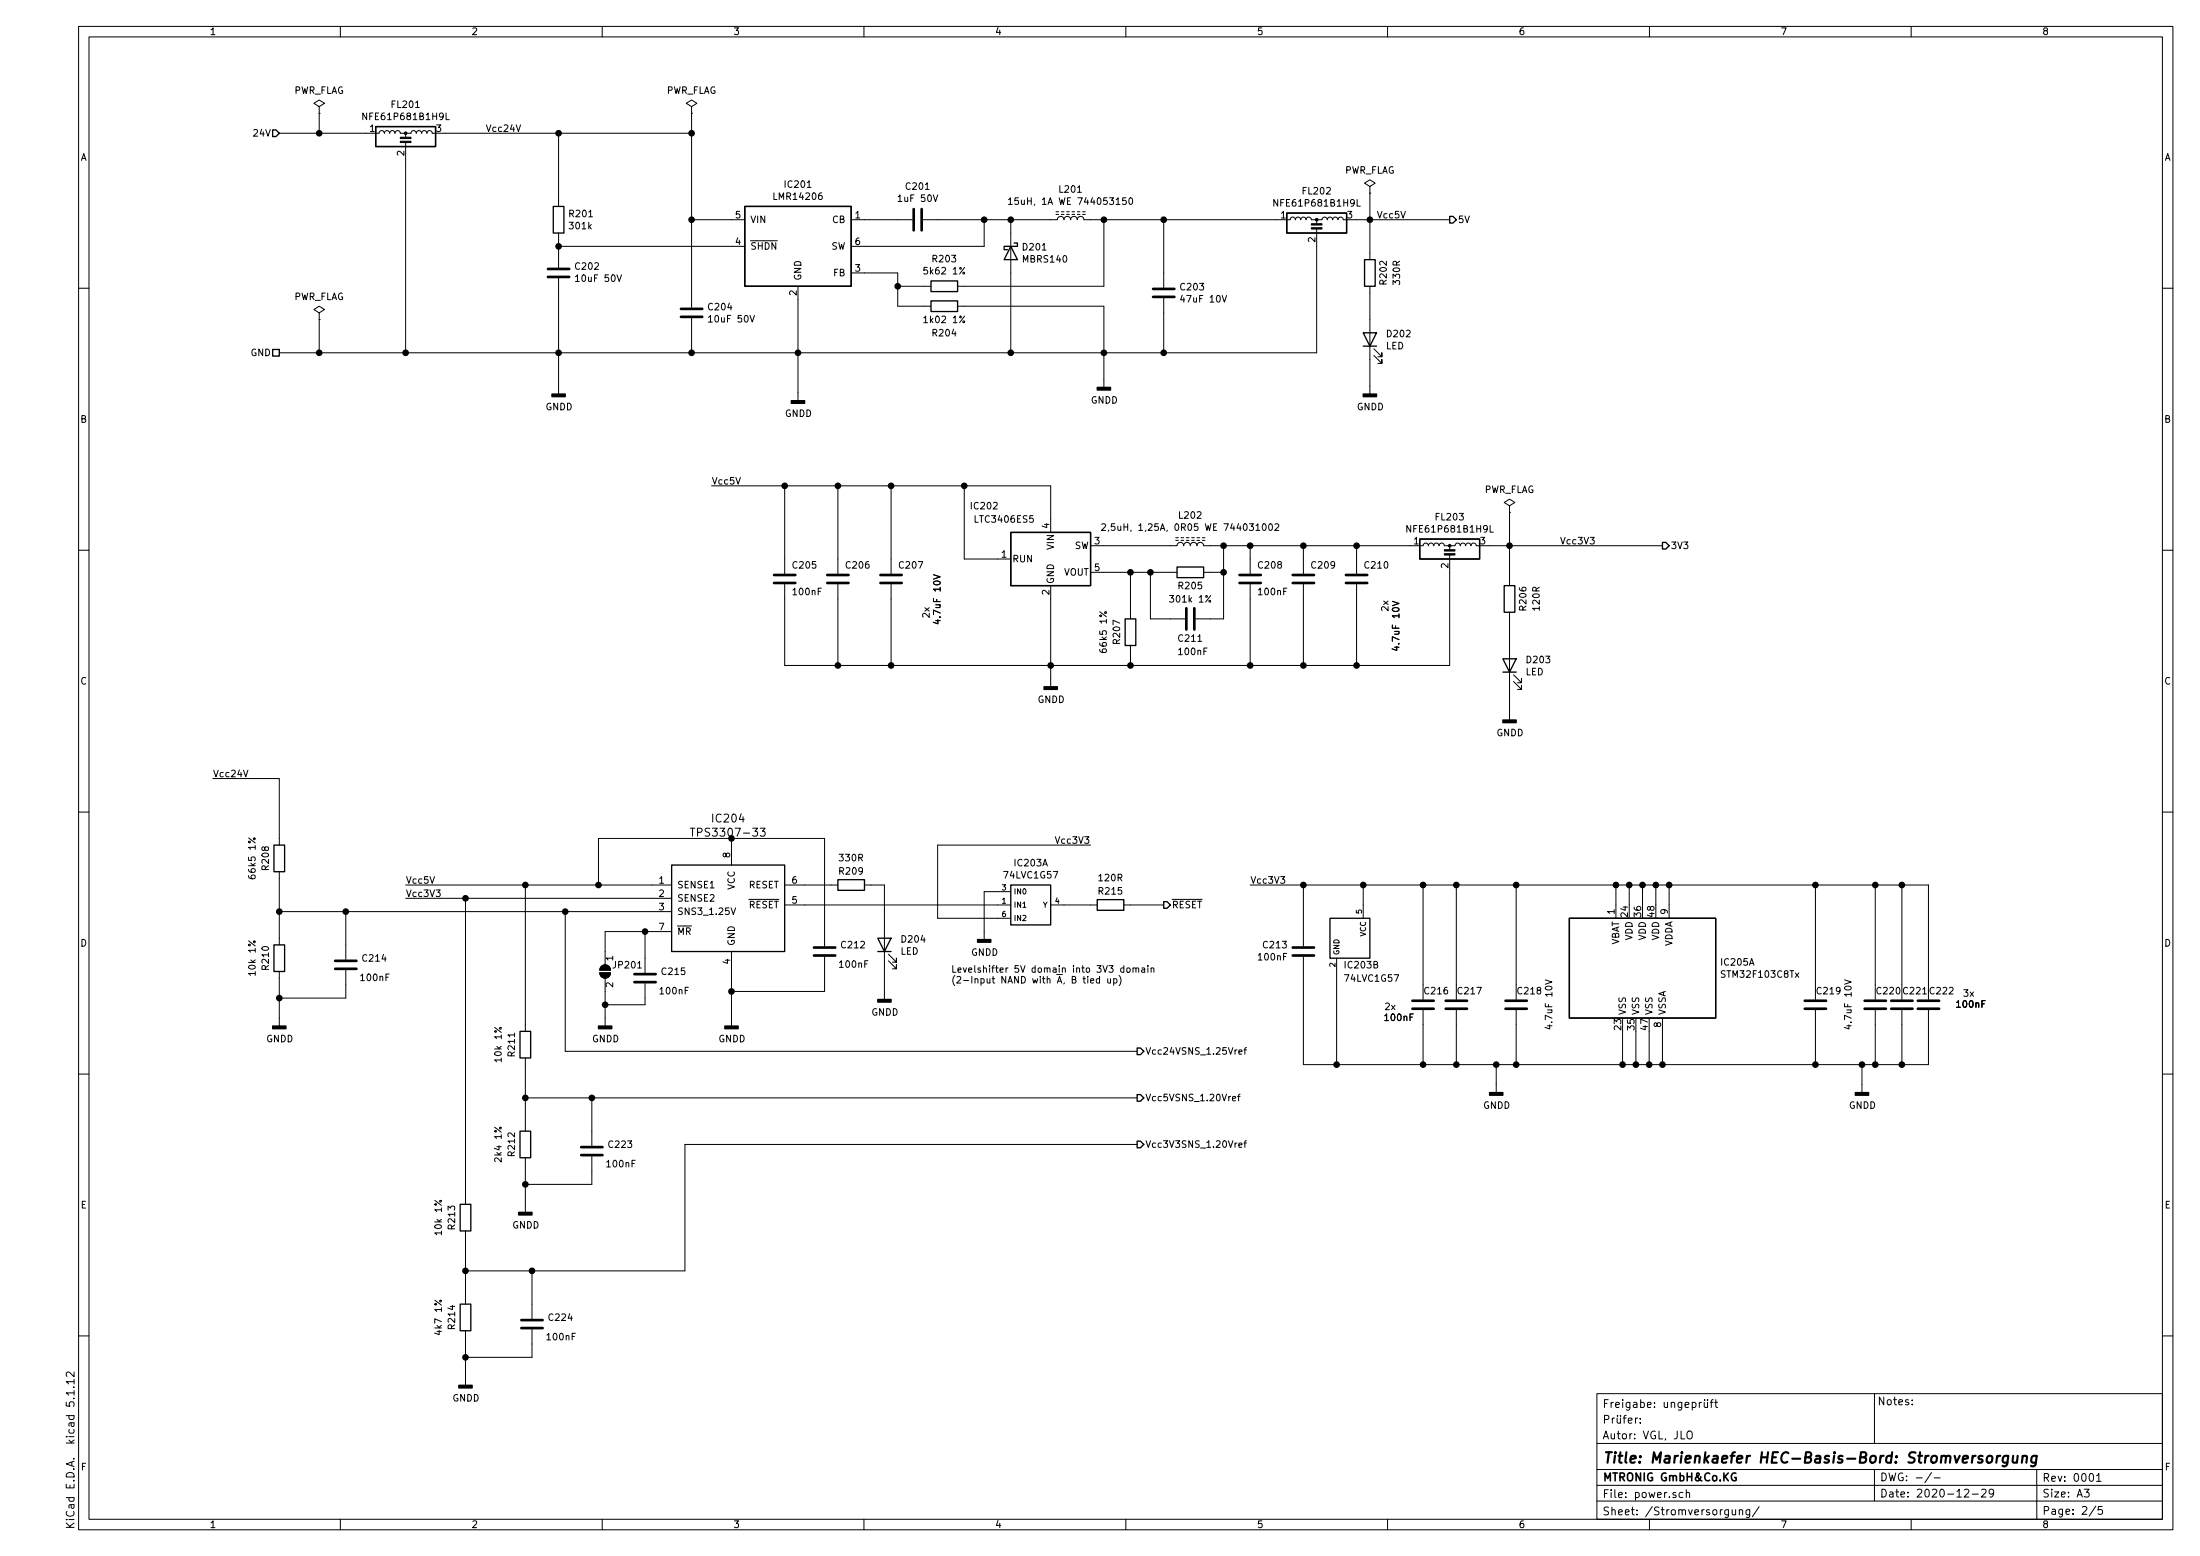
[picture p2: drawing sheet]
EESchema Schematic File Version 4
EELAYER 30 0
EELAYER END
$Descr A3 16535 11693
encoding utf-8
Sheet 2 5
Title "Marienkaefer HEC-Basis-Bord: Stromversorgung"
Date "2020-12-29"
Rev "0001"
Comp "MTRONIG GmbH&Co.KG"
Comment1 "Autor: VGL, JLO"
Comment2 "Prüfer: "
Comment3 "Freigabe: ungeprüft"
Comment4 "-/-"
$EndDescr
$Comp
L Regulator_Switching:LMR14206 IC201
U 1 1
P 6000 1850
F 0 "IC201" H 6000 2317 50  0000 C CNN
F 1 "LMR14206" H 6000 2226 50  0000 C CNN
F 2 "Package_TO_SOT_SMD:SOT-23-6" H 6000 1350 50  0001 C CIN
F 3 "http://www.ti.com/lit/ds/symlink/lmr14206.pdf" H 5600 2300 50  0001 C CNN
	1    6000 1850
	1    0    0    -1  
$EndComp
Text HLabel 2100 1000 0    50   Input ~ 0
24V
Text HLabel 2100 2650 0    50   UnSpc ~ 0
GND
$Comp
L Device:C C204
U 1 1
P 5200 2350
F 0 "C204" H 5315 2396 50  0000 L CNN
F 1 "10uF 50V" H 5315 2305 50  0000 L CNN
F 2 "Capacitor_SMD:C_1206_3216Metric" H 5238 2200 50  0001 C CNN
F 3 "~" H 5200 2350 50  0001 C CNN
	1    5200 2350
	1    0    0    -1  
$EndComp
$Comp
L Device:C C203
U 1 1
P 8750 2200
F 0 "C203" H 8865 2246 50  0000 L CNN
F 1 "47uF 10V" H 8865 2155 50  0000 L CNN
F 2 "Capacitor_SMD:C_1210_3225Metric" H 8788 2050 50  0001 C CNN
F 3 "~" H 8750 2200 50  0001 C CNN
	1    8750 2200
	1    0    0    -1  
$EndComp
$Comp
L Device:C C201
U 1 1
P 6900 1650
F 0 "C201" V 6648 1650 50  0000 C CNN
F 1 "1uF 50V" V 6739 1650 50  0000 C CNN
F 2 "Capacitor_SMD:C_0805_2012Metric" H 6938 1500 50  0001 C CNN
F 3 "~" H 6900 1650 50  0001 C CNN
	1    6900 1650
	0    1    1    0   
$EndComp
$Comp
L Device:R R201
U 1 1
P 4200 1650
F 0 "R201" H 4270 1696 50  0000 L CNN
F 1 "301k" H 4270 1605 50  0000 L CNN
F 2 "Resistor_SMD:R_0603_1608Metric" V 4130 1650 50  0001 C CNN
F 3 "~" H 4200 1650 50  0001 C CNN
	1    4200 1650
	1    0    0    -1  
$EndComp
$Comp
L Device:R R204
U 1 1
P 7100 2300
F 0 "R204" V 7300 2300 50  0000 C CNN
F 1 "1k02 1%" V 7200 2300 50  0000 C CNN
F 2 "Resistor_SMD:R_0603_1608Metric" V 7030 2300 50  0001 C CNN
F 3 "~" H 7100 2300 50  0001 C CNN
	1    7100 2300
	0    1    1    0   
$EndComp
$Comp
L Device:R R203
U 1 1
P 7100 2150
F 0 "R203" V 6893 2150 50  0000 C CNN
F 1 "5k62 1%" V 6984 2150 50  0000 C CNN
F 2 "Resistor_SMD:R_0603_1608Metric" V 7030 2150 50  0001 C CNN
F 3 "~" H 7100 2150 50  0001 C CNN
	1    7100 2150
	0    1    1    0   
$EndComp
$Comp
L Device:D_Schottky D201
U 1 1
P 7600 1900
F 0 "D201" V 7554 1980 50  0000 L CNN
F 1 "MBRS140" V 7645 1980 50  0000 L CNN
F 2 "Diode_SMD:D_SMB" H 7600 1900 50  0001 C CNN
F 3 "~" H 7600 1900 50  0001 C CNN
	1    7600 1900
	0    1    1    0   
$EndComp
$Comp
L Device:L_Ferrite L201
U 1 1
P 8050 1650
F 0 "L201" V 8275 1650 50  0000 C CNN
F 1 "15uH, 1A WE 744053150" V 8184 1650 50  0000 C CNN
F 2 "Inductor_SMD:L_Wuerth_WE-TPC-3816" H 8050 1650 50  0001 C CNN
F 3 "~" H 8050 1650 50  0001 C CNN
	1    8050 1650
	0    -1   -1   0   
$EndComp
$Comp
L power:GNDD #PWR0204
U 1 1
P 6000 2950
F 0 "#PWR0204" H 6000 2700 50  0001 C CNN
F 1 "GNDD" H 6004 2795 50  0000 C CNN
F 2 "" H 6000 2950 50  0001 C CNN
F 3 "" H 6000 2950 50  0001 C CNN
	1    6000 2950
	1    0    0    -1  
$EndComp
$Comp
L power:GNDD #PWR0201
U 1 1
P 8300 2850
F 0 "#PWR0201" H 8300 2600 50  0001 C CNN
F 1 "GNDD" H 8304 2695 50  0000 C CNN
F 2 "" H 8300 2850 50  0001 C CNN
F 3 "" H 8300 2850 50  0001 C CNN
	1    8300 2850
	1    0    0    -1  
$EndComp
$Comp
L power:GNDD #PWR0202
U 1 1
P 4200 2900
F 0 "#PWR0202" H 4200 2650 50  0001 C CNN
F 1 "GNDD" H 4204 2745 50  0000 C CNN
F 2 "" H 4200 2900 50  0001 C CNN
F 3 "" H 4200 2900 50  0001 C CNN
	1    4200 2900
	1    0    0    -1  
$EndComp
Wire Wire Line
	6500 1650 6750 1650
Wire Wire Line
	7050 1650 7400 1650
Wire Wire Line
	7600 1650 7600 1750
Wire Wire Line
	7600 1650 7900 1650
Connection ~ 7600 1650
Wire Wire Line
	8750 2350 8750 2650
Wire Wire Line
	8750 2650 8300 2650
Wire Wire Line
	8300 2650 8300 2850
Wire Wire Line
	8300 2650 7600 2650
Wire Wire Line
	7600 2650 7600 2050
Connection ~ 8300 2650
Wire Wire Line
	8200 1650 8300 1650
Wire Wire Line
	8750 1650 8750 2050
Wire Wire Line
	7250 2300 8300 2300
Wire Wire Line
	8300 2300 8300 2650
Wire Wire Line
	7250 2150 8300 2150
Wire Wire Line
	8300 2150 8300 1650
Connection ~ 8300 1650
Wire Wire Line
	8300 1650 8750 1650
Wire Wire Line
	6500 2050 6750 2050
Wire Wire Line
	6750 2050 6750 2150
Wire Wire Line
	6750 2150 6950 2150
Wire Wire Line
	6750 2150 6750 2300
Wire Wire Line
	6750 2300 6950 2300
Connection ~ 6750 2150
Wire Wire Line
	6500 1850 7400 1850
Wire Wire Line
	7400 1850 7400 1650
Connection ~ 7400 1650
Wire Wire Line
	7400 1650 7600 1650
Wire Wire Line
	6000 2250 6000 2650
Wire Wire Line
	6000 2650 7600 2650
Connection ~ 7600 2650
Wire Wire Line
	5500 1850 4200 1850
Wire Wire Line
	4200 1850 4200 1900
Wire Wire Line
	4200 1800 4200 1850
Connection ~ 4200 1850
Wire Wire Line
	5200 1000 5200 1650
Wire Wire Line
	5200 1650 5500 1650
Wire Wire Line
	4200 1500 4200 1000
Wire Wire Line
	4200 1000 5200 1000
Wire Wire Line
	4200 2200 4200 2650
Connection ~ 4200 2650
Wire Wire Line
	4200 2650 4200 2900
Wire Wire Line
	4200 2650 5200 2650
Connection ~ 6000 2650
Wire Wire Line
	6000 2650 6000 2950
Text HLabel 10900 1650 2    50   Output ~ 0
5V
Wire Wire Line
	9600 1650 8750 1650
Connection ~ 8750 1650
Wire Wire Line
	5200 1650 5200 2200
Connection ~ 5200 1650
Wire Wire Line
	5200 2500 5200 2650
Connection ~ 5200 2650
Wire Wire Line
	5200 2650 6000 2650
Wire Wire Line
	2100 2650 2400 2650
Text Label 10350 1650 0    50   ~ 0
Vcc5V
$Comp
L Regulator_Switching:LTC3406ES5 IC202
U 1 1
P 7900 4200
F 0 "IC202" H 7400 4600 50  0000 C CNN
F 1 "LTC3406ES5" H 7550 4500 50  0000 C CNN
F 2 "Package_TO_SOT_SMD:TSOT-23-5" H 8600 3950 50  0001 C CNN
F 3 "https://www.analog.com/media/en/technical-documentation/data-sheets/3406b12fs.pdf" H 7900 4150 50  0001 C CNN
	1    7900 4200
	1    0    0    -1  
$EndComp
$Comp
L Device:C C207
U 1 1
P 6700 4350
F 0 "C207" H 6650 4250 50  0000 R CNN
F 1 "4.7uF 10V" V 6350 4700 50  0000 R CNN
F 2 "Capacitor_SMD:C_0805_2012Metric" H 6738 4200 50  0001 C CNN
F 3 "~" H 6700 4350 50  0001 C CNN
	1    6700 4350
	-1   0    0    1   
$EndComp
$Comp
L Device:Filter_EMI_LCL FL202
U 1 1
P 9900 1750
F 0 "FL202" H 9900 2067 50  0000 C CNN
F 1 "NFE61P681B1H9L" H 9900 1976 50  0000 C CNN
F 2 "Filter_MT:Murata_NFE61P" V 9900 1750 50  0001 C CNN
F 3 "http://www.murata.com/~/media/webrenewal/support/library/catalog/products/emc/emifil/c31e.ashx?la=en-gb" V 9900 1750 50  0001 C CNN
	1    9900 1750
	1    0    0    -1  
$EndComp
Wire Wire Line
	9900 1850 9900 2650
Wire Wire Line
	9900 2650 8750 2650
Connection ~ 8750 2650
Wire Wire Line
	10900 1650 10300 1650
$Comp
L Device:Filter_EMI_LCL FL203
U 1 1
P 10900 4200
F 0 "FL203" H 10900 4517 50  0000 C CNN
F 1 "NFE61P681B1H9L" H 10900 4426 50  0000 C CNN
F 2 "Filter_MT:Murata_NFE61P" V 10900 4200 50  0001 C CNN
F 3 "http://www.murata.com/~/media/webrenewal/support/library/catalog/products/emc/emifil/c31e.ashx?la=en-gb" V 10900 4200 50  0001 C CNN
	1    10900 4200
	1    0    0    -1  
$EndComp
$Comp
L Device:Filter_EMI_LCL FL201
U 1 1
P 3050 1100
F 0 "FL201" H 3050 1417 50  0000 C CNN
F 1 "NFE61P681B1H9L" H 3050 1326 50  0000 C CNN
F 2 "Filter_MT:Murata_NFE61P" V 3050 1100 50  0001 C CNN
F 3 "http://www.murata.com/~/media/webrenewal/support/library/catalog/products/emc/emifil/c31e.ashx?la=en-gb" V 3050 1100 50  0001 C CNN
	1    3050 1100
	1    0    0    -1  
$EndComp
Wire Wire Line
	3350 1000 4200 1000
Connection ~ 4200 1000
Wire Wire Line
	2750 1000 2400 1000
Wire Wire Line
	3050 1200 3050 2650
Connection ~ 3050 2650
Wire Wire Line
	3050 2650 4200 2650
$Comp
L Device:L_Ferrite L202
U 1 1
P 8950 4100
F 0 "L202" V 9175 4100 50  0000 C CNN
F 1 "2,5uH, 1,25A, 0R05 WE 744031002" V 9084 4100 50  0000 C CNN
F 2 "Inductor_SMD:L_Wuerth_WE-TPC-3816" H 8950 4100 50  0001 C CNN
F 3 "~" H 8950 4100 50  0001 C CNN
	1    8950 4100
	0    -1   -1   0   
$EndComp
Wire Wire Line
	8800 4100 8300 4100
Wire Wire Line
	9100 4100 9200 4100
$Comp
L Device:C C206
U 1 1
P 6300 4350
F 0 "C206" H 6250 4250 50  0000 R CNN
F 1 "4.7uF 10V" V 5550 4700 50  0000 R CNN
F 2 "Capacitor_SMD:C_0805_2012Metric" H 6338 4200 50  0001 C CNN
F 3 "~" H 6300 4350 50  0001 C CNN
	1    6300 4350
	-1   0    0    1   
$EndComp
$Comp
L Device:C C205
U 1 1
P 5900 4350
F 0 "C205" H 5850 4250 50  0000 R CNN
F 1 "100nF" H 5850 4450 50  0000 R CNN
F 2 "Capacitor_SMD:C_0603_1608Metric" H 5938 4200 50  0001 C CNN
F 3 "~" H 5900 4350 50  0001 C CNN
	1    5900 4350
	-1   0    0    1   
$EndComp
$Comp
L Device:C C210
U 1 1
P 10200 4350
F 0 "C210" H 10150 4250 50  0000 R CNN
F 1 "4.7uF 10V" V 9900 4900 50  0000 R CNN
F 2 "Capacitor_SMD:C_0805_2012Metric" H 10238 4200 50  0001 C CNN
F 3 "~" H 10200 4350 50  0001 C CNN
	1    10200 4350
	-1   0    0    1   
$EndComp
$Comp
L Device:C C209
U 1 1
P 9800 4350
F 0 "C209" H 9750 4250 50  0000 R CNN
F 1 "4.7uF 10V" V 9100 4900 50  0000 R CNN
F 2 "Capacitor_SMD:C_0805_2012Metric" H 9838 4200 50  0001 C CNN
F 3 "~" H 9800 4350 50  0001 C CNN
	1    9800 4350
	-1   0    0    1   
$EndComp
$Comp
L Device:C C208
U 1 1
P 9400 4350
F 0 "C208" H 9350 4250 50  0000 R CNN
F 1 "100nF" H 9350 4450 50  0000 R CNN
F 2 "Capacitor_SMD:C_0603_1608Metric" H 9438 4200 50  0001 C CNN
F 3 "~" H 9400 4350 50  0001 C CNN
	1    9400 4350
	-1   0    0    1   
$EndComp
Wire Wire Line
	10200 4200 10200 4100
Connection ~ 10200 4100
Wire Wire Line
	10200 4100 10600 4100
Wire Wire Line
	9800 4200 9800 4100
Connection ~ 9800 4100
Wire Wire Line
	9800 4100 10200 4100
Wire Wire Line
	9400 4200 9400 4100
Connection ~ 9400 4100
Wire Wire Line
	9400 4100 9800 4100
$Comp
L power:GNDD #PWR0205
U 1 1
P 7900 5100
F 0 "#PWR0205" H 7900 4850 50  0001 C CNN
F 1 "GNDD" H 7904 4945 50  0000 C CNN
F 2 "" H 7900 5100 50  0001 C CNN
F 3 "" H 7900 5100 50  0001 C CNN
	1    7900 5100
	1    0    0    -1  
$EndComp
Wire Wire Line
	7900 4500 7900 5000
Wire Wire Line
	7900 5000 8500 5000
Wire Wire Line
	9400 5000 9400 4500
Connection ~ 7900 5000
Wire Wire Line
	7900 5000 7900 5100
Wire Wire Line
	9400 5000 9800 5000
Wire Wire Line
	9800 5000 9800 4500
Connection ~ 9400 5000
Wire Wire Line
	9800 5000 10200 5000
Wire Wire Line
	10200 5000 10200 4500
Connection ~ 9800 5000
Wire Wire Line
	7900 5000 6700 5000
Wire Wire Line
	6700 5000 6700 4500
Wire Wire Line
	6700 5000 6300 5000
Wire Wire Line
	6300 5000 6300 4500
Connection ~ 6700 5000
Wire Wire Line
	6300 5000 5900 5000
Wire Wire Line
	5900 5000 5900 4500
Connection ~ 6300 5000
Wire Wire Line
	10200 5000 10900 5000
Wire Wire Line
	10900 5000 10900 4300
Connection ~ 10200 5000
$Comp
L Device:R R205
U 1 1
P 8950 4300
F 0 "R205" V 9050 4300 50  0000 C CNN
F 1 "301k 1%" V 9150 4300 50  0000 C CNN
F 2 "Resistor_SMD:R_0603_1608Metric" V 8880 4300 50  0001 C CNN
F 3 "~" H 8950 4300 50  0001 C CNN
	1    8950 4300
	0    1    1    0   
$EndComp
$Comp
L Device:C C211
U 1 1
P 8950 4650
F 0 "C211" V 8800 4750 50  0000 R CNN
F 1 "100nF" V 8700 4750 50  0000 R CNN
F 2 "Capacitor_SMD:C_0603_1608Metric" H 8988 4500 50  0001 C CNN
F 3 "~" H 8950 4650 50  0001 C CNN
	1    8950 4650
	0    -1   -1   0   
$EndComp
Wire Wire Line
	9200 4100 9200 4300
Wire Wire Line
	9200 4300 9100 4300
Connection ~ 9200 4100
Wire Wire Line
	9200 4100 9400 4100
Wire Wire Line
	9200 4300 9200 4650
Wire Wire Line
	9200 4650 9100 4650
Connection ~ 9200 4300
Wire Wire Line
	8800 4300 8650 4300
$Comp
L Device:R R207
U 1 1
P 8500 4750
F 0 "R207" V 8600 4750 50  0000 C CNN
F 1 "66k5 1%" V 8700 4750 50  0000 C CNN
F 2 "Resistor_SMD:R_0603_1608Metric" V 8430 4750 50  0001 C CNN
F 3 "~" H 8500 4750 50  0001 C CNN
	1    8500 4750
	-1   0    0    1   
$EndComp
Wire Wire Line
	8500 4600 8500 4300
Connection ~ 8500 4300
Wire Wire Line
	8500 4300 8300 4300
Wire Wire Line
	8800 4650 8650 4650
Wire Wire Line
	8650 4650 8650 4300
Connection ~ 8650 4300
Wire Wire Line
	8650 4300 8500 4300
Wire Wire Line
	8500 4900 8500 5000
Connection ~ 8500 5000
Wire Wire Line
	8500 5000 9400 5000
Wire Wire Line
	5350 3650 5900 3650
Wire Wire Line
	7900 3650 7900 3900
Wire Wire Line
	7500 4200 7250 4200
Wire Wire Line
	7250 4200 7250 3650
Connection ~ 7250 3650
Wire Wire Line
	7250 3650 7900 3650
Wire Wire Line
	6700 4200 6700 3650
Connection ~ 6700 3650
Wire Wire Line
	6700 3650 7250 3650
Wire Wire Line
	6300 4200 6300 3650
Connection ~ 6300 3650
Wire Wire Line
	6300 3650 6700 3650
Wire Wire Line
	5900 4200 5900 3650
Connection ~ 5900 3650
Wire Wire Line
	5900 3650 6300 3650
Text Label 5350 3650 0    50   ~ 0
Vcc5V
Text Label 12000 4100 2    50   ~ 0
Vcc3V3
Text HLabel 12500 4100 2    50   Output ~ 0
3V3
Wire Wire Line
	11200 4100 11350 4100
$Comp
L PowerManagement:TPS3307-33 IC204
U 1 1
P 5050 7150
F 0 "IC204" H 5475 8153 60  0000 C CNN
F 1 "TPS3307-33" H 5475 8047 60  0000 C CNN
F 2 "Package_SO:SO-8_3.9x4.9mm_P1.27mm" H 4950 7750 60  0001 C CNN
F 3 "" H 5050 7850 60  0001 C CNN
F 4 "Texas Instruments" H 5050 7000 60  0001 L CNN "Manufacturer"
	1    5050 7150
	1    0    0    -1  
$EndComp
Wire Wire Line
	4900 6650 4500 6650
Text Label 3050 6650 0    50   ~ 0
Vcc5V
Text Label 3050 6750 0    50   ~ 0
Vcc3V3
$Comp
L Jumper:SolderJumper_2_Open JP201
U 1 1
P 4550 7300
F 0 "JP201" V 4500 7350 50  0000 L CNN
F 1 "SolderJumper_2_Open" V 4595 7368 50  0001 L CNN
F 2 "Jumper:SolderJumper-2_P1.3mm_Open_RoundedPad1.0x1.5mm" H 4550 7300 50  0001 C CNN
F 3 "~" H 4550 7300 50  0001 C CNN
	1    4550 7300
	0    1    1    0   
$EndComp
Wire Wire Line
	4900 7000 4850 7000
Wire Wire Line
	4550 7000 4550 7150
$Comp
L power:GNDD #PWR0210
U 1 1
P 4550 7650
F 0 "#PWR0210" H 4550 7400 50  0001 C CNN
F 1 "GNDD" H 4554 7495 50  0000 C CNN
F 2 "" H 4550 7650 50  0001 C CNN
F 3 "" H 4550 7650 50  0001 C CNN
	1    4550 7650
	1    0    0    -1  
$EndComp
Wire Wire Line
	4550 7650 4550 7550
$Comp
L power:GNDD #PWR0211
U 1 1
P 5500 7650
F 0 "#PWR0211" H 5500 7400 50  0001 C CNN
F 1 "GNDD" H 5504 7495 50  0000 C CNN
F 2 "" H 5500 7650 50  0001 C CNN
F 3 "" H 5500 7650 50  0001 C CNN
	1    5500 7650
	1    0    0    -1  
$EndComp
Wire Wire Line
	5500 7650 5500 7450
$Comp
L Device:R R208
U 1 1
P 2100 6450
F 0 "R208" V 2200 6450 50  0000 C CNN
F 1 "66k5 1%" V 2300 6450 50  0000 C CNN
F 2 "Resistor_SMD:R_0603_1608Metric" V 2030 6450 50  0001 C CNN
F 3 "~" H 2100 6450 50  0001 C CNN
	1    2100 6450
	-1   0    0    1   
$EndComp
$Comp
L Device:R R210
U 1 1
P 2100 7200
F 0 "R210" V 2200 7200 50  0000 C CNN
F 1 "10k 1%" V 2300 7200 50  0000 C CNN
F 2 "Resistor_SMD:R_0603_1608Metric" V 2030 7200 50  0001 C CNN
F 3 "~" H 2100 7200 50  0001 C CNN
	1    2100 7200
	-1   0    0    1   
$EndComp
Wire Wire Line
	4900 6850 4250 6850
Wire Wire Line
	2100 6850 2100 6600
Wire Wire Line
	2100 6850 2100 7050
Connection ~ 2100 6850
$Comp
L power:GNDD #PWR0209
U 1 1
P 2100 7650
F 0 "#PWR0209" H 2100 7400 50  0001 C CNN
F 1 "GNDD" H 2104 7495 50  0000 C CNN
F 2 "" H 2100 7650 50  0001 C CNN
F 3 "" H 2100 7650 50  0001 C CNN
	1    2100 7650
	1    0    0    -1  
$EndComp
Wire Wire Line
	2100 7650 2100 7500
Text Label 3650 1000 0    50   ~ 0
Vcc24V
Wire Wire Line
	2100 6300 2100 5850
Wire Wire Line
	2100 5850 1600 5850
Text Label 1600 5850 0    50   ~ 0
Vcc24V
$Comp
L Device:C C212
U 1 1
P 6200 7150
F 0 "C212" H 6085 7104 50  0000 R CNN
F 1 "100nF" H 6100 7250 50  0000 R CNN
F 2 "Capacitor_SMD:C_0603_1608Metric" H 6238 7000 50  0001 C CNN
F 3 "~" H 6200 7150 50  0001 C CNN
	1    6200 7150
	-1   0    0    1   
$EndComp
Wire Wire Line
	6200 7300 6200 7450
Wire Wire Line
	6200 7450 5500 7450
Connection ~ 5500 7450
Wire Wire Line
	5500 7450 5500 7300
Wire Wire Line
	4500 6300 5500 6300
Wire Wire Line
	5500 6300 5500 6350
Wire Wire Line
	5500 6300 6200 6300
Wire Wire Line
	6200 6300 6200 7000
Connection ~ 5500 6300
Wire Wire Line
	3050 6750 3500 6750
Wire Wire Line
	4500 6650 4500 6300
Connection ~ 4500 6650
Wire Wire Line
	4500 6650 3950 6650
$Comp
L power:GNDD #PWR0208
U 1 1
P 7400 7000
F 0 "#PWR0208" H 7400 6750 50  0001 C CNN
F 1 "GNDD" H 7404 6845 50  0000 C CNN
F 2 "" H 7400 7000 50  0001 C CNN
F 3 "" H 7400 7000 50  0001 C CNN
	1    7400 7000
	1    0    0    -1  
$EndComp
$Comp
L Device:C C213
U 1 1
P 9800 7150
F 0 "C213" H 9914 7104 50  0000 L CNN
F 1 "100nF" H 9914 7195 50  0000 L CNN
F 2 "Capacitor_SMD:C_0603_1608Metric" H 9838 7000 50  0001 C CNN
F 3 "~" H 9800 7150 50  0001 C CNN
	1    9800 7150
	-1   0    0    1   
$EndComp
Wire Wire Line
	8000 6800 8200 6800
Wire Wire Line
	7500 6800 6050 6800
Wire Wire Line
	7500 6700 7400 6700
$Comp
L Device:LED D204
U 1 1
P 6650 7100
F 0 "D204" V 6689 6982 50  0000 R CNN
F 1 "LED" V 6598 6982 50  0000 R CNN
F 2 "LED_SMD:LED_0603_1608Metric" H 6650 7100 50  0001 C CNN
F 3 "~" H 6650 7100 50  0001 C CNN
	1    6650 7100
	0    -1   -1   0   
$EndComp
$Comp
L power:GNDD #PWR0207
U 1 1
P 6650 7450
F 0 "#PWR0207" H 6650 7200 50  0001 C CNN
F 1 "GNDD" H 6654 7295 50  0000 C CNN
F 2 "" H 6650 7450 50  0001 C CNN
F 3 "" H 6650 7450 50  0001 C CNN
	1    6650 7450
	1    0    0    -1  
$EndComp
Wire Wire Line
	6650 7450 6650 7250
$Comp
L Device:R R209
U 1 1
P 6400 6650
F 0 "R209" V 6500 6650 50  0000 C CNN
F 1 "330R" V 6600 6650 50  0000 C CNN
F 2 "Resistor_SMD:R_0603_1608Metric" V 6330 6650 50  0001 C CNN
F 3 "~" H 6400 6650 50  0001 C CNN
	1    6400 6650
	0    -1   -1   0   
$EndComp
Wire Wire Line
	6550 6650 6650 6650
Wire Wire Line
	6650 6650 6650 6950
Wire Wire Line
	6250 6650 6050 6650
$Comp
L Device:C C214
U 1 1
P 2600 7250
F 0 "C214" H 2485 7204 50  0000 R CNN
F 1 "100nF" H 2500 7350 50  0000 R CNN
F 2 "Capacitor_SMD:C_0603_1608Metric" H 2638 7100 50  0001 C CNN
F 3 "~" H 2600 7250 50  0001 C CNN
	1    2600 7250
	-1   0    0    1   
$EndComp
Wire Wire Line
	2600 7400 2600 7500
Wire Wire Line
	2600 7500 2100 7500
Connection ~ 2100 7500
Wire Wire Line
	2100 7500 2100 7350
Wire Wire Line
	2600 7100 2600 6850
Connection ~ 2600 6850
Wire Wire Line
	2600 6850 2100 6850
Wire Wire Line
	4250 6850 4250 7900
Wire Wire Line
	4250 7900 8550 7900
Connection ~ 4250 6850
Wire Wire Line
	4250 6850 2600 6850
Text HLabel 8750 6800 2    50   Output ~ 0
~RESET~
Text HLabel 8550 7900 2    50   Output ~ 0
Vcc24VSNS_1.25Vref
$Comp
L Device:C C215
U 1 1
P 4850 7350
F 0 "C215" H 4735 7304 50  0000 R CNN
F 1 "100nF" H 4750 7450 50  0000 R CNN
F 2 "Capacitor_SMD:C_0603_1608Metric" H 4888 7200 50  0001 C CNN
F 3 "~" H 4850 7350 50  0001 C CNN
	1    4850 7350
	-1   0    0    1   
$EndComp
Wire Wire Line
	4850 7200 4850 7000
Connection ~ 4850 7000
Wire Wire Line
	4850 7000 4550 7000
Wire Wire Line
	4850 7500 4850 7550
Wire Wire Line
	4850 7550 4550 7550
Connection ~ 4550 7550
Wire Wire Line
	4550 7550 4550 7450
$Comp
L Device:LED D202
U 1 1
P 10300 2550
F 0 "D202" V 10339 2432 50  0000 R CNN
F 1 "LED" V 10248 2432 50  0000 R CNN
F 2 "LED_SMD:LED_0603_1608Metric" H 10300 2550 50  0001 C CNN
F 3 "~" H 10300 2550 50  0001 C CNN
	1    10300 2550
	0    -1   -1   0   
$EndComp
$Comp
L power:GNDD #PWR0203
U 1 1
P 10300 2900
F 0 "#PWR0203" H 10300 2650 50  0001 C CNN
F 1 "GNDD" H 10304 2745 50  0000 C CNN
F 2 "" H 10300 2900 50  0001 C CNN
F 3 "" H 10300 2900 50  0001 C CNN
	1    10300 2900
	1    0    0    -1  
$EndComp
Wire Wire Line
	10300 2900 10300 2700
$Comp
L Device:R R202
U 1 1
P 10300 2050
F 0 "R202" V 10400 2050 50  0000 C CNN
F 1 "330R" V 10500 2050 50  0000 C CNN
F 2 "Resistor_SMD:R_0603_1608Metric" V 10230 2050 50  0001 C CNN
F 3 "~" H 10300 2050 50  0001 C CNN
	1    10300 2050
	1    0    0    -1  
$EndComp
Wire Wire Line
	10300 2200 10300 2400
Wire Wire Line
	10300 1900 10300 1650
Connection ~ 10300 1650
Wire Wire Line
	10300 1650 10200 1650
$Comp
L Device:LED D203
U 1 1
P 11350 5000
F 0 "D203" V 11389 4882 50  0000 R CNN
F 1 "LED" V 11298 4882 50  0000 R CNN
F 2 "LED_SMD:LED_0603_1608Metric" H 11350 5000 50  0001 C CNN
F 3 "~" H 11350 5000 50  0001 C CNN
	1    11350 5000
	0    -1   -1   0   
$EndComp
$Comp
L power:GNDD #PWR0206
U 1 1
P 11350 5350
F 0 "#PWR0206" H 11350 5100 50  0001 C CNN
F 1 "GNDD" H 11354 5195 50  0000 C CNN
F 2 "" H 11350 5350 50  0001 C CNN
F 3 "" H 11350 5350 50  0001 C CNN
	1    11350 5350
	1    0    0    -1  
$EndComp
Wire Wire Line
	11350 5350 11350 5150
$Comp
L Device:R R206
U 1 1
P 11350 4500
F 0 "R206" V 11450 4500 50  0000 C CNN
F 1 "120R" V 11550 4500 50  0000 C CNN
F 2 "Resistor_SMD:R_0603_1608Metric" V 11280 4500 50  0001 C CNN
F 3 "~" H 11350 4500 50  0001 C CNN
	1    11350 4500
	1    0    0    -1  
$EndComp
Wire Wire Line
	11350 4650 11350 4850
Wire Wire Line
	11350 4350 11350 4100
Connection ~ 11350 4100
Wire Wire Line
	11350 4100 12500 4100
$Comp
L Device:R R211
U 1 1
P 3950 7850
F 0 "R211" V 4050 7850 50  0000 C CNN
F 1 "10k 1%" V 4150 7850 50  0000 C CNN
F 2 "Resistor_SMD:R_0603_1608Metric" V 3880 7850 50  0001 C CNN
F 3 "~" H 3950 7850 50  0001 C CNN
	1    3950 7850
	-1   0    0    1   
$EndComp
$Comp
L Device:R R212
U 1 1
P 3950 8600
F 0 "R212" V 4050 8600 50  0000 C CNN
F 1 "2k4 1%" V 4150 8600 50  0000 C CNN
F 2 "Resistor_SMD:R_0603_1608Metric" V 3880 8600 50  0001 C CNN
F 3 "~" H 3950 8600 50  0001 C CNN
	1    3950 8600
	-1   0    0    1   
$EndComp
Wire Wire Line
	3950 8250 3950 8000
Wire Wire Line
	3950 8250 3950 8450
Connection ~ 3950 8250
$Comp
L power:GNDD #PWR0214
U 1 1
P 3950 9050
F 0 "#PWR0214" H 3950 8800 50  0001 C CNN
F 1 "GNDD" H 3954 8895 50  0000 C CNN
F 2 "" H 3950 9050 50  0001 C CNN
F 3 "" H 3950 9050 50  0001 C CNN
	1    3950 9050
	1    0    0    -1  
$EndComp
Wire Wire Line
	3950 9050 3950 8900
$Comp
L Device:C C223
U 1 1
P 4450 8650
F 0 "C223" H 4335 8604 50  0000 R CNN
F 1 "100nF" H 4350 8750 50  0000 R CNN
F 2 "Capacitor_SMD:C_0603_1608Metric" H 4488 8500 50  0001 C CNN
F 3 "~" H 4450 8650 50  0001 C CNN
	1    4450 8650
	-1   0    0    1   
$EndComp
Wire Wire Line
	4450 8800 4450 8900
Wire Wire Line
	4450 8900 3950 8900
Connection ~ 3950 8900
Wire Wire Line
	3950 8900 3950 8750
Wire Wire Line
	4450 8500 4450 8250
Connection ~ 4450 8250
Wire Wire Line
	4450 8250 3950 8250
Wire Wire Line
	3950 6650 3950 7700
Connection ~ 3950 6650
Wire Wire Line
	3950 6650 3050 6650
Wire Wire Line
	4450 8250 8550 8250
Text HLabel 8550 8250 2    50   Output ~ 0
Vcc5VSNS_1.20Vref
$Comp
L Device:R R213
U 1 1
P 3500 9150
F 0 "R213" V 3600 9150 50  0000 C CNN
F 1 "10k 1%" V 3700 9150 50  0000 C CNN
F 2 "Resistor_SMD:R_0603_1608Metric" V 3430 9150 50  0001 C CNN
F 3 "~" H 3500 9150 50  0001 C CNN
	1    3500 9150
	-1   0    0    1   
$EndComp
$Comp
L Device:R R214
U 1 1
P 3500 9900
F 0 "R214" V 3600 9900 50  0000 C CNN
F 1 "4k7 1%" V 3700 9900 50  0000 C CNN
F 2 "Resistor_SMD:R_0603_1608Metric" V 3430 9900 50  0001 C CNN
F 3 "~" H 3500 9900 50  0001 C CNN
	1    3500 9900
	-1   0    0    1   
$EndComp
Wire Wire Line
	3500 9550 3500 9300
Wire Wire Line
	3500 9550 3500 9750
Connection ~ 3500 9550
$Comp
L power:GNDD #PWR0215
U 1 1
P 3500 10350
F 0 "#PWR0215" H 3500 10100 50  0001 C CNN
F 1 "GNDD" H 3504 10195 50  0000 C CNN
F 2 "" H 3500 10350 50  0001 C CNN
F 3 "" H 3500 10350 50  0001 C CNN
	1    3500 10350
	1    0    0    -1  
$EndComp
Wire Wire Line
	3500 10350 3500 10200
$Comp
L Device:C C224
U 1 1
P 4000 9950
F 0 "C224" H 3885 9904 50  0000 R CNN
F 1 "100nF" H 3900 10050 50  0000 R CNN
F 2 "Capacitor_SMD:C_0603_1608Metric" H 4038 9800 50  0001 C CNN
F 3 "~" H 4000 9950 50  0001 C CNN
	1    4000 9950
	-1   0    0    1   
$EndComp
Wire Wire Line
	4000 10100 4000 10200
Wire Wire Line
	4000 10200 3500 10200
Connection ~ 3500 10200
Wire Wire Line
	3500 10200 3500 10050
Wire Wire Line
	4000 9800 4000 9550
Connection ~ 4000 9550
Wire Wire Line
	4000 9550 3500 9550
Wire Wire Line
	5150 9550 4000 9550
Wire Wire Line
	3500 6750 3500 9000
Connection ~ 3500 6750
Wire Wire Line
	5150 9550 5150 8600
Wire Wire Line
	5150 8600 8550 8600
Text HLabel 8550 8600 2    50   Output ~ 0
Vcc3V3SNS_1.20Vref
$Comp
L MT_MCU_ST_STM32F1:STM32F103C8Tx IC205
U 1 1
P 11800 7650
F 0 "IC205" H 12930 8071 50  0000 L CNN
F 1 "STM32F103C8Tx" H 12930 7980 50  0000 L CNN
F 2 "Package_QFP:LQFP-48_7x7mm_P0.5mm" H 11750 7600 50  0001 R CNN
F 3 "http://www.st.com/st-web-ui/static/active/en/resource/technical/document/datasheet/CD00161566.pdf" H 12400 9050 50  0001 C CNN
	1    11800 7650
	1    0    0    -1  
$EndComp
$Comp
L Device:C C218
U 1 1
P 11400 7550
F 0 "C218" H 11400 7450 50  0000 R CNN
F 1 "4.7uF 10V" V 11150 7550 50  0000 C CNN
F 2 "Capacitor_SMD:C_0805_2012Metric" H 11438 7400 50  0001 C CNN
F 3 "~" H 11400 7550 50  0001 C CNN
	1    11400 7550
	-1   0    0    1   
$EndComp
$Comp
L Device:C C219
U 1 1
P 13650 7550
F 0 "C219" H 13650 7450 50  0000 R CNN
F 1 "4.7uF 10V" V 13400 7550 50  0000 C CNN
F 2 "Capacitor_SMD:C_0805_2012Metric" H 13688 7400 50  0001 C CNN
F 3 "~" H 13650 7550 50  0001 C CNN
	1    13650 7550
	-1   0    0    1   
$EndComp
$Comp
L Device:C C220
U 1 1
P 14100 7550
F 0 "C220" H 14100 7450 50  0000 R CNN
F 1 "100nF" H 13500 7550 50  0000 R CNN
F 2 "Capacitor_SMD:C_0603_1608Metric" H 14138 7400 50  0001 C CNN
F 3 "~" H 14100 7550 50  0001 C CNN
	1    14100 7550
	-1   0    0    1   
$EndComp
$Comp
L Device:C C221
U 1 1
P 14300 7550
F 0 "C221" H 14300 7450 50  0000 R CNN
F 1 "100nF" H 13900 7550 50  0000 R CNN
F 2 "Capacitor_SMD:C_0603_1608Metric" H 14338 7400 50  0001 C CNN
F 3 "~" H 14300 7550 50  0001 C CNN
	1    14300 7550
	-1   0    0    1   
$EndComp
$Comp
L Device:C C222
U 1 1
P 14500 7550
F 0 "C222" H 14500 7450 50  0000 R CNN
F 1 "100nF" H 14300 7550 50  0000 R CNN
F 2 "Capacitor_SMD:C_0603_1608Metric" H 14538 7400 50  0001 C CNN
F 3 "~" H 14500 7550 50  0001 C CNN
	1    14500 7550
	-1   0    0    1   
$EndComp
$Comp
L Device:C C216
U 1 1
P 10700 7550
F 0 "C216" H 10700 7450 50  0000 R CNN
F 1 "100nF" H 11000 7650 50  0000 R CNN
F 2 "Capacitor_SMD:C_0603_1608Metric" H 10738 7400 50  0001 C CNN
F 3 "~" H 10700 7550 50  0001 C CNN
	1    10700 7550
	-1   0    0    1   
$EndComp
$Comp
L Device:C C217
U 1 1
P 10950 7550
F 0 "C217" H 10950 7450 50  0000 R CNN
F 1 "100nF" H 11500 7650 50  0000 R CNN
F 2 "Capacitor_SMD:C_0603_1608Metric" H 10988 7400 50  0001 C CNN
F 3 "~" H 10950 7550 50  0001 C CNN
	1    10950 7550
	-1   0    0    1   
$EndComp
Text Notes 10500 7600 2    50   ~ 0
2x
Text Notes 14850 7500 2    50   ~ 0
3x
$Comp
L power:GNDD #PWR0212
U 1 1
P 11250 8150
F 0 "#PWR0212" H 11250 7900 50  0001 C CNN
F 1 "GNDD" H 11254 7995 50  0000 C CNN
F 2 "" H 11250 8150 50  0001 C CNN
F 3 "" H 11250 8150 50  0001 C CNN
	1    11250 8150
	1    0    0    -1  
$EndComp
$Comp
L power:GNDD #PWR0213
U 1 1
P 14000 8150
F 0 "#PWR0213" H 14000 7900 50  0001 C CNN
F 1 "GNDD" H 14004 7995 50  0000 C CNN
F 2 "" H 14000 8150 50  0001 C CNN
F 3 "" H 14000 8150 50  0001 C CNN
	1    14000 8150
	1    0    0    -1  
$EndComp
Wire Wire Line
	13650 7700 13650 8000
Wire Wire Line
	13650 8000 14000 8000
Wire Wire Line
	14000 8000 14000 8150
Wire Wire Line
	14000 8000 14100 8000
Wire Wire Line
	14500 8000 14500 7700
Connection ~ 14000 8000
Wire Wire Line
	14300 7700 14300 8000
Connection ~ 14300 8000
Wire Wire Line
	14300 8000 14500 8000
Wire Wire Line
	14100 7700 14100 8000
Connection ~ 14100 8000
Wire Wire Line
	14100 8000 14300 8000
Wire Wire Line
	11400 7700 11400 8000
Wire Wire Line
	11400 8000 11250 8000
Wire Wire Line
	11250 8000 11250 8150
Wire Wire Line
	10950 8000 10950 7700
Wire Wire Line
	10950 8000 10700 8000
Wire Wire Line
	10700 8000 10700 7700
Connection ~ 10950 8000
Wire Wire Line
	10950 8000 11250 8000
Connection ~ 11250 8000
Wire Wire Line
	11400 8000 12200 8000
Connection ~ 11400 8000
Connection ~ 13650 8000
Wire Wire Line
	12500 7750 12500 8000
Connection ~ 12500 8000
Wire Wire Line
	12500 8000 13650 8000
Wire Wire Line
	12400 7750 12400 8000
Connection ~ 12400 8000
Wire Wire Line
	12400 8000 12500 8000
Wire Wire Line
	12300 7750 12300 8000
Connection ~ 12300 8000
Wire Wire Line
	12300 8000 12400 8000
Wire Wire Line
	12200 7750 12200 8000
Connection ~ 12200 8000
Wire Wire Line
	12200 8000 12300 8000
Wire Wire Line
	10700 7400 10700 6650
Wire Wire Line
	10700 6650 10950 6650
Wire Wire Line
	12150 6650 12150 6800
Wire Wire Line
	12150 6650 12250 6650
Wire Wire Line
	14500 6650 14500 7400
Connection ~ 12150 6650
Wire Wire Line
	14300 7400 14300 6650
Connection ~ 14300 6650
Wire Wire Line
	14300 6650 14500 6650
Wire Wire Line
	14100 7400 14100 6650
Connection ~ 14100 6650
Wire Wire Line
	14100 6650 14300 6650
Wire Wire Line
	13650 7400 13650 6650
Connection ~ 13650 6650
Wire Wire Line
	13650 6650 14100 6650
Wire Wire Line
	12550 6800 12550 6650
Connection ~ 12550 6650
Wire Wire Line
	12550 6650 13650 6650
Wire Wire Line
	12450 6650 12450 6800
Connection ~ 12450 6650
Wire Wire Line
	12450 6650 12550 6650
Wire Wire Line
	12350 6800 12350 6650
Connection ~ 12350 6650
Wire Wire Line
	12350 6650 12450 6650
Wire Wire Line
	12250 6650 12250 6800
Connection ~ 12250 6650
Wire Wire Line
	12250 6650 12350 6650
Wire Wire Line
	11400 7400 11400 6650
Connection ~ 11400 6650
Wire Wire Line
	11400 6650 12150 6650
Wire Wire Line
	10950 7400 10950 6650
Connection ~ 10950 6650
Wire Wire Line
	10950 6650 11400 6650
Wire Wire Line
	10700 6650 10250 6650
Connection ~ 10700 6650
Text Label 9400 6650 0    50   ~ 0
Vcc3V3
Text Notes 10450 4600 1    50   ~ 0
2x
$Comp
L power:PWR_FLAG #FLG0101
U 1 1
P 5200 850
F 0 "#FLG0101" H 5200 925 50  0001 C CNN
F 1 "PWR_FLAG" H 5200 1023 50  0000 C CNN
F 2 "" H 5200 850 50  0001 C CNN
F 3 "~" H 5200 850 50  0001 C CNN
	1    5200 850 
	1    0    0    -1  
$EndComp
Wire Wire Line
	5200 850  5200 1000
Connection ~ 5200 1000
$Comp
L power:PWR_FLAG #FLG0102
U 1 1
P 2400 850
F 0 "#FLG0102" H 2400 925 50  0001 C CNN
F 1 "PWR_FLAG" H 2400 1023 50  0000 C CNN
F 2 "" H 2400 850 50  0001 C CNN
F 3 "~" H 2400 850 50  0001 C CNN
	1    2400 850 
	1    0    0    -1  
$EndComp
Wire Wire Line
	2400 850  2400 1000
Connection ~ 2400 1000
Wire Wire Line
	2400 1000 2100 1000
$Comp
L power:PWR_FLAG #FLG0104
U 1 1
P 11350 3850
F 0 "#FLG0104" H 11350 3925 50  0001 C CNN
F 1 "PWR_FLAG" H 11350 4023 50  0000 C CNN
F 2 "" H 11350 3850 50  0001 C CNN
F 3 "~" H 11350 3850 50  0001 C CNN
	1    11350 3850
	1    0    0    -1  
$EndComp
Wire Wire Line
	11350 3850 11350 4100
$Comp
L power:PWR_FLAG #FLG0103
U 1 1
P 2400 2400
F 0 "#FLG0103" H 2400 2475 50  0001 C CNN
F 1 "PWR_FLAG" H 2400 2573 50  0000 C CNN
F 2 "" H 2400 2400 50  0001 C CNN
F 3 "~" H 2400 2400 50  0001 C CNN
	1    2400 2400
	1    0    0    -1  
$EndComp
Wire Wire Line
	2400 2400 2400 2650
Connection ~ 2400 2650
Wire Wire Line
	2400 2650 3050 2650
Text Notes 7000 4650 1    50   ~ 0
2x
$Comp
L Device:C C202
U 1 1
P 4200 2050
F 0 "C202" H 4085 2004 50  0000 R CNN
F 1 "10uF 50V" H 4085 2095 50  0000 R CNN
F 2 "Capacitor_SMD:C_1206_3216Metric" H 4238 1900 50  0001 C CNN
F 3 "~" H 4200 2050 50  0001 C CNN
	1    4200 2050
	-1   0    0    1   
$EndComp
Wire Wire Line
	7050 6350 7050 6900
$Comp
L Logic_74xGxx_MT:74LVC1G57 IC203
U 1 1
P 7600 6950
F 0 "IC203" H 7750 7417 50  0000 C CNN
F 1 "74LVC1G57" H 7750 7326 50  0000 C CNN
F 2 "Package_TO_SOT_SMD:SOT-363_SC-70-6" H 7600 6950 50  0001 C CNN
F 3 "http://www.ti.com/lit/sg/scyt129e/scyt129e.pdf" H 7600 6950 50  0001 C CNN
	1    7600 6950
	1    0    0    -1  
$EndComp
$Comp
L Logic_74xGxx_MT:74LVC1G57 IC203
U 2 1
P 10100 7200
F 0 "IC203" H 10100 7150 50  0000 L CNN
F 1 "74LVC1G57" H 10100 7050 50  0000 L CNN
F 2 "Package_TO_SOT_SMD:SOT-363_SC-70-6" H 10100 7200 50  0001 C CNN
F 3 "http://www.ti.com/lit/sg/scyt129e/scyt129e.pdf" H 10100 7200 50  0001 C CNN
	2    10100 7200
	1    0    0    -1  
$EndComp
$Comp
L power:PWR_FLAG #FLG0105
U 1 1
P 10300 1450
F 0 "#FLG0105" H 10300 1525 50  0001 C CNN
F 1 "PWR_FLAG" H 10300 1623 50  0000 C CNN
F 2 "" H 10300 1450 50  0001 C CNN
F 3 "~" H 10300 1450 50  0001 C CNN
	1    10300 1450
	1    0    0    -1  
$EndComp
Wire Wire Line
	10300 1450 10300 1650
Wire Wire Line
	10250 6800 10250 6650
Connection ~ 10250 6650
Wire Wire Line
	10250 6650 9800 6650
Wire Wire Line
	10700 8000 10050 8000
Wire Wire Line
	10050 8000 10050 7300
Connection ~ 10700 8000
Wire Wire Line
	7050 6900 7500 6900
Wire Wire Line
	9800 7000 9800 6650
Connection ~ 9800 6650
Wire Wire Line
	9800 6650 9400 6650
Wire Wire Line
	9800 7300 9800 8000
Wire Wire Line
	9800 8000 10050 8000
Connection ~ 10050 8000
Wire Wire Line
	7400 6700 7400 7000
Wire Wire Line
	3500 6750 4900 6750
Wire Wire Line
	7050 6350 8200 6350
Text Label 8200 6350 2    50   ~ 0
Vcc3V3
Text Notes 7150 7400 0    50   ~ 0
Levelshifter 5V domain into 3V3 domain\n(2-Input NAND with ~A~, B tied up)
$Comp
L Device:R R215
U 1 1
P 8350 6800
F 0 "R215" V 8450 6800 50  0000 C CNN
F 1 "120R" V 8550 6800 50  0000 C CNN
F 2 "Resistor_SMD:R_0603_1608Metric" V 8280 6800 50  0001 C CNN
F 3 "~" H 8350 6800 50  0001 C CNN
	1    8350 6800
	0    -1   -1   0   
$EndComp
Wire Wire Line
	8500 6800 8750 6800
$EndSCHEMATC
